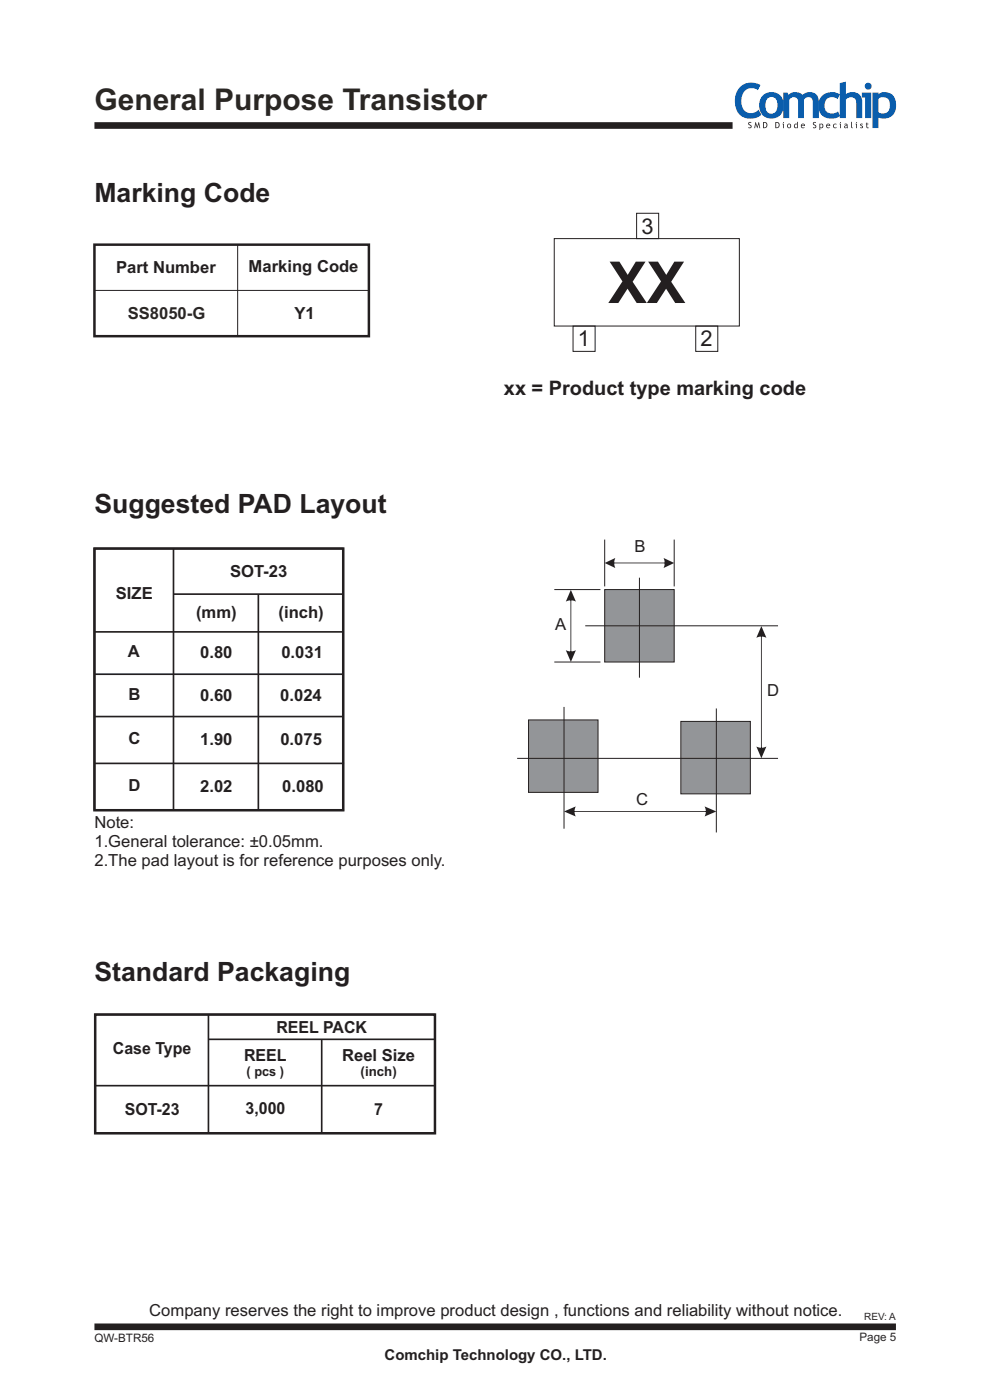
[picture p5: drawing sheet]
<svg xmlns="http://www.w3.org/2000/svg" width="210mm" height="297mm" viewBox="0 0 210 297" stroke-linecap="round" stroke-linejoin="round" font-family="sans-serif">
<path d="M20 51.9h58.3v19.4h-58.3zM50.4 51.9v19.4M117.6 50.6h39.2v18.6h-39.2zM135 45.2h4.7v5.4h-4.7zM20 61.6h58.3M121.6 69.2h4.6v5.3h-4.6zM147.6 69.2h4.7v5.3h-4.7z" fill="none" stroke="#231f20" stroke-width=".21"/>
<path d="M20 51.9h58.3v19.4h-58.3zM20 116.4h52.8v55.5h-52.8zM20.2 215.2h72.1v25.2h-72.1z" fill="none" stroke="#231f20" stroke-width=".53"/>
<g fill="none" stroke="#231f20" stroke-width=".35">
<path d="M20 116.4h52.8M20 116.2v55.7h53M36.8 116.4v55.5M72.8 116.3v55.6M20 134h52.8M36.8 126h36M54.8 126v45.9M20 152h52.8M20 143h52.8M20 161.9h53M20 215.2h72.3M20.2 215.3v25.1"/>
<path d="M44.2 215.3v25.1M92.3 215.1v25.3h-72.3M20.2 230.3h72.1M44.2 220.5h48.1M68.2 220.5v19.8"/>
</g>
<g fill="#939598" stroke="#231f20" stroke-width=".21">
<path d="M144.4 153h14.8v15.4h-14.8z" fill-rule="evenodd"/>
<path d="M112.1 152.7h14.8v15.4h-14.8z" fill-rule="evenodd"/>
</g>
<path d="M117.6 125.1h9.8M117.6 140.4h9.8M119.6 150v25.8M152 150.3v26.3M109.7 160.9h55.3" fill="none" stroke="#231f20" stroke-width=".21"/>
<path d="M161.5 132.8l1.1 2.5-1.1-.3-1.1 .3zM161.4 134.1h.2v25.5h-.2zM160.4 158.4l1.1 .2 1.1-.2-1.1 2.5z" fill="#231f20"/>
<path d="M128.3 125.1h14.7v15.3h-14.7z" fill-rule="evenodd" fill="#939598" stroke="#231f20" stroke-width=".21"/>
<path d="M124.1 132.8h40.9M135.6 122.6v21.2" fill="none" stroke="#231f20" stroke-width=".21"/>
<path d="M121.1 125.1l1.1 2.5-1.1-.2-1.1 .2zM121 126.4h.2v12.8h-.2zM120 137.9l1.1 .3 1.1-.3-1.1 2.5z" fill="#231f20"/>
<path d="M128.3 114.5v9.9M143 114.5v9.9" fill="none" stroke="#231f20" stroke-width=".21"/>
<g fill="#231f20">
<path d="M128.3 119.4l2.2-1-.2 1 .2 1.1zM129.4 119.3h12.5v.2h-12.5zM140.8 118.4l2.2 1-2.2 1.1 .2-1.1z"/>
<path d="M119.6 172.1l2.5-1-.2 1 .2 1.1zM120.9 172.1h29.8v.1h-29.8zM149.5 171.1l2.5 1-2.5 1.1 .2-1.1z"/>
</g>
<path d="M20 26.6h135.4" fill="none" stroke="#231f20" stroke-width="1.4" stroke-linecap="butt"/>
<g fill="#0a5dac">
<path d="M157.2 18.3a3.7 3.7 0 0 1 4.1-.2l-.5 1a2.17 2.17 0 0 0-2.4-.2 2.17 2.17 0 0 0-1.1 2.1 2.32 2.32 0 0 0 2.4 3l.6-.3 .6-.4 .6 1a3.4 3.4 0 0 1-3.9 .6 3.4 3.4 0 0 1-1.7-3.5l.2-1.5 .4-.9z"/>
<path d="M166.2 19.6h.8l.3 .5a2.19 2.19 0 0 1 3 0 1.98 1.98 0 0 1 2.1-.4 1.98 1.98 0 0 1 1.3 1.8v3.5h-1.3v-3.3a.99 .99 0 0 0-.7-1.1 .99 .99 0 0 0-1.2 .5v3.9h-1.2v-3.5a.98 .98 0 0 0-.8-.9 .98 .98 0 0 0-1.1 .6v3.8h-1.2z"/>
<path d="M174.4 20.3a3.1 3.1 0 0 1 3.8-.2l-.6 .9a1.72 1.72 0 0 0-2.8 1.3 1.72 1.72 0 0 0 2.7 1.5l.3-.2 .4 1a3.1 3.1 0 0 1-4.4-.9 3.2 3.2 0 0 1 .6-3.4z"/>
<path d="M178.1 17.6l1.3-.3v2.7a2.12 2.12 0 0 1 2.3-.3 2.12 2.12 0 0 1 1.2 2v3.3h-1.3v-3.3a1.2 1.2 0 0 0-.9-1.1 1.2 1.2 0 0 0-1.3 .6v3.8h-1.3z"/>
<path d="M161.8 20.3a2.63 2.63 0 0 1 3.2-.5 2.63 2.63 0 0 1 1.2 3 2.62 2.62 0 0 1-3.1 2.3 2.62 2.62 0 0 1-2-3.2l.2-.9zM162.9 20.8a2.38 2.38 0 0 0 0 3.1 1.37 1.37 0 0 0 1.6-.1 1.37 1.37 0 0 0 .4-1.5 1.34 1.34 0 0 0-.4-1.4 1.34 1.34 0 0 0-1.4-.2z"/>
<path d="M183.4 18.3a.75 .75 0 0 1 1.5 0 .75 .75 0 0 1-1.5 0zM182.8 19.6h2v5.4h-1.3v-4.3h-.7z"/>
<path d="M185.1 19.6h1.2v.4a2.39 2.39 0 0 1 2.7-.1 2.39 2.39 0 0 1 1.1 2.5 2.59 2.59 0 0 1-3.8 2.5v2.3h-1.2zM186.3 21v2.8a1.59 1.59 0 0 0 2 0 1.59 1.59 0 0 0 .4-1.9 1.44 1.44 0 0 0-.9-1.2 1.44 1.44 0 0 0-1.5 .3z"/>
</g>
<g fill="#231f20">
<path d="M158.8 26l.6-.1-.1 .2h-.4l.1 .3a.44 .44 0 0 1 .4 .5 .44 .44 0 0 1-.7 .2l.1-.1a.24 .24 0 0 0 .4 0 .24 .24 0 0 0-.1-.4l-.4-.3z"/>
<path d="M160.2 25.9l.4 .9 .4-.9 .3 1.3h-.2l-.2-.8-.2 .8-.4-.8-.1 .8h-.2z"/>
<path d="M172.5 26l.6-.1-.1 .2h-.3v.3a.44 .44 0 0 1 .4 .5 .44 .44 0 0 1-.7 .2l.2-.1a.24 .24 0 0 0 .3 0 .24 .24 0 0 0-.1-.4l-.4-.3z"/>
<path d="M176.8 26.4l.5-.2 .2 .1-.1 .1a.34 .34 0 0 0-.5 .1 .34 .34 0 0 0 .1 .5 .34 .34 0 0 0 .4 0l.1 .1a.5 .5 0 0 1-.7-.1 .5 .5 0 0 1 0-.6z"/>
<path d="M180.5 25.8h.2v1.1l.2 .3-.3-.1z"/>
<path d="M182.5 26.3h.5v.1h-.3v.1a.36 .36 0 0 1 .4 .5 .36 .36 0 0 1-.6 .1v-.1l.2 .1 .2-.2-.4-.3z"/>
<path d="M183.8 26h.1v.2h.3v.2h-.3v.4l.4 .4h-.4l-.1-.2v-.6h-.1z"/>
<path d="M161.9 25.9a.7 .7 0 0 1 .9 .6 .7 .7 0 0 1-.9 .7zM162 26v1a.49 .49 0 0 0 .6-.5 .49 .49 0 0 0-.6-.5z"/>
<path d="M164.5 25.9a.7 .7 0 0 1 .9 .6 .7 .7 0 0 1-.9 .7zM164.6 26v1a.49 .49 0 0 0 .6-.5 .49 .49 0 0 0-.6-.5z"/>
<path d="M166.1 26a.1 .1 0 0 1 .2 0 .1 .1 0 0 1-.2 0zM166 26.2h.3v1h-.2v-.8z"/>
<path d="M167 26.7a.47 .47 0 0 1 .9 0 .47 .47 0 0 1-.9 0zM167.2 26.5v.4l.2 .2a.32 .32 0 0 0 .2-.4 .32 .32 0 0 0-.4-.2z"/>
<path d="M168.5 26.4l.6-.1v-.5h.1v1.4l-.1-.1a.46 .46 0 0 1-.7-.1 .46 .46 0 0 1 .1-.6zM168.7 26.5l-.1 .4 .4 .1 .1-.5z"/>
<path d="M170 26.3a.42 .42 0 0 1 .5 0 .42 .42 0 0 1 .2 .4h-.6l.1 .3h.4l.1 .1a.5 .5 0 0 1-.7-.1 .5 .5 0 0 1 0-.7zM170.1 26.4v.2h.5l-.2-.2z"/>
<path d="M173.8 26.2l.2 .1a.46 .46 0 0 1 .7 .4 .46 .46 0 0 1-.7 .4v.5h-.2zM174 26.4l.1 .6a.34 .34 0 0 0 .4-.3 .34 .34 0 0 0-.4-.3z"/>
<path d="M175.4 26.3a.42 .42 0 0 1 .5 0 .42 .42 0 0 1 .2 .4h-.7l.2 .3h.4v.1a.5 .5 0 0 1-.7-.1 .5 .5 0 0 1 .1-.7zM175.5 26.4l-.1 .2h.5l-.1-.2z"/>
<path d="M178.2 26a.1 .1 0 0 1 .2 0 .1 .1 0 0 1-.2 0zM178.1 26.2h.3v1h-.2v-.8z"/>
<path d="M179.1 26.3a.42 .42 0 0 1 .7 .3l.1 .6-.3-.1-.3 .1a.33 .33 0 0 1-.2-.4 .33 .33 0 0 1 .4-.2h.1v-.2l-.4 .1zM179.3 26.8v.2h.3v-.3z"/>
<path d="M181.6 26a.1 .1 0 0 1 .2 0 .1 .1 0 0 1-.2 0zM181.5 26.2h.3v1h-.2v-.8z"/>
</g>
<path d="M20 281.5h170.1" fill="none" stroke="#231f20" stroke-width="1.4" stroke-linecap="butt"/>
<text font-size="12.3" fill="#231f20" x="129" y="64.3">XX</text>
<text font-size="6.3" fill="#2a2723" x="20" y="23.3">General Purpose Transistor</text>
<g font-size="5.6" fill="#231f20">
<text x="20" y="43">Marking Code</text>
<text x="20" y="108.8">Suggested PAD Layout</text>
<text x="20" y="208.1">Standard Packaging</text>
</g>
<g font-size="4.6" fill="#231f20">
<text x="136" y="49.5">3</text>
<text x="122.5" y="73.4">1</text>
<text x="148.6" y="73.4">2</text>
</g>
<text font-size="4.2" fill="#231f20" x="106.9" y="83.8">xx = Product type marking code</text>
<g font-size="3.5" fill="#231f20">
<text x="24.6" y="58">Part Number</text>
<text x="52.7" y="57.7">Marking Code</text>
<text x="62.5" y="67.7">Y1</text>
<text x="134.6" y="117.2">B</text>
<text x="48.8" y="122.3">SOT-23</text>
<text x="24.6" y="127.2">SIZE</text>
<text x="41.6" y="131.1">(mm)</text>
<text x="59.1" y="131.1">(inch)</text>
<text x="117.7" y="133.7">A</text>
<text x="27.2" y="139.3">A</text>
<text x="42.5" y="139.6">0.80</text>
<text x="59.7" y="139.6">0.031</text>
<text x="27.2" y="148.4">B</text>
<text x="42.5" y="148.7">0.60</text>
<text x="59.4" y="148.7">0.024</text>
<text x="162.7" y="147.7">D</text>
<text x="27.2" y="157.8">C</text>
<text x="42.5" y="158.1">1.90</text>
<text x="59.5" y="158.1">0.075</text>
<text x="27.2" y="167.8">D</text>
<text x="42.5" y="168.1">2.02</text>
<text x="59.9" y="168.1">0.080</text>
<text x="134.9" y="170.8">C</text>
<text x="20" y="179.6">1.General tolerance: ±0.05mm.</text>
<text x="20" y="175.6">Note:</text>
<text x="20" y="183.7">2.The pad layout is for reference purposes only.</text>
<text x="58.6" y="219.1">REEL PACK</text>
<text x="23.9" y="223.7">Case Type</text>
<text x="51.8" y="225">REEL</text>
<text x="72.6" y="225">Reel Size</text>
<text x="26.5" y="236.6">SOT-23</text>
<text x="52.1" y="236.4">3,000</text>
<text x="79.4" y="236.6">7</text>
<text x="31.7" y="279.2">Company reserves the right to improve product design , functions and reliability without notice.</text>
</g>
<text font-size="3.5" fill="#2a2723" x="27.1" y="67.7">SS8050-G</text>
<text font-size="3.2" fill="#231f20" x="81.6" y="288.4">Comchip Technology CO., LTD.</text>
<g font-size="2.8" fill="#231f20">
<text x="52.3" y="228.2">( pcs )</text>
<text x="76.5" y="228.2">(inch)</text>
</g>
<text font-size="2.5" fill="#231f20" x="20" y="284.6">QW-BTR56</text>
<text font-size="2.5" fill="#2a2723" x="182.3" y="284.5">Page 5</text>
<text font-size="2.1" fill="#2a2723" x="183.3" y="280.1">REV: A</text>
</svg>
